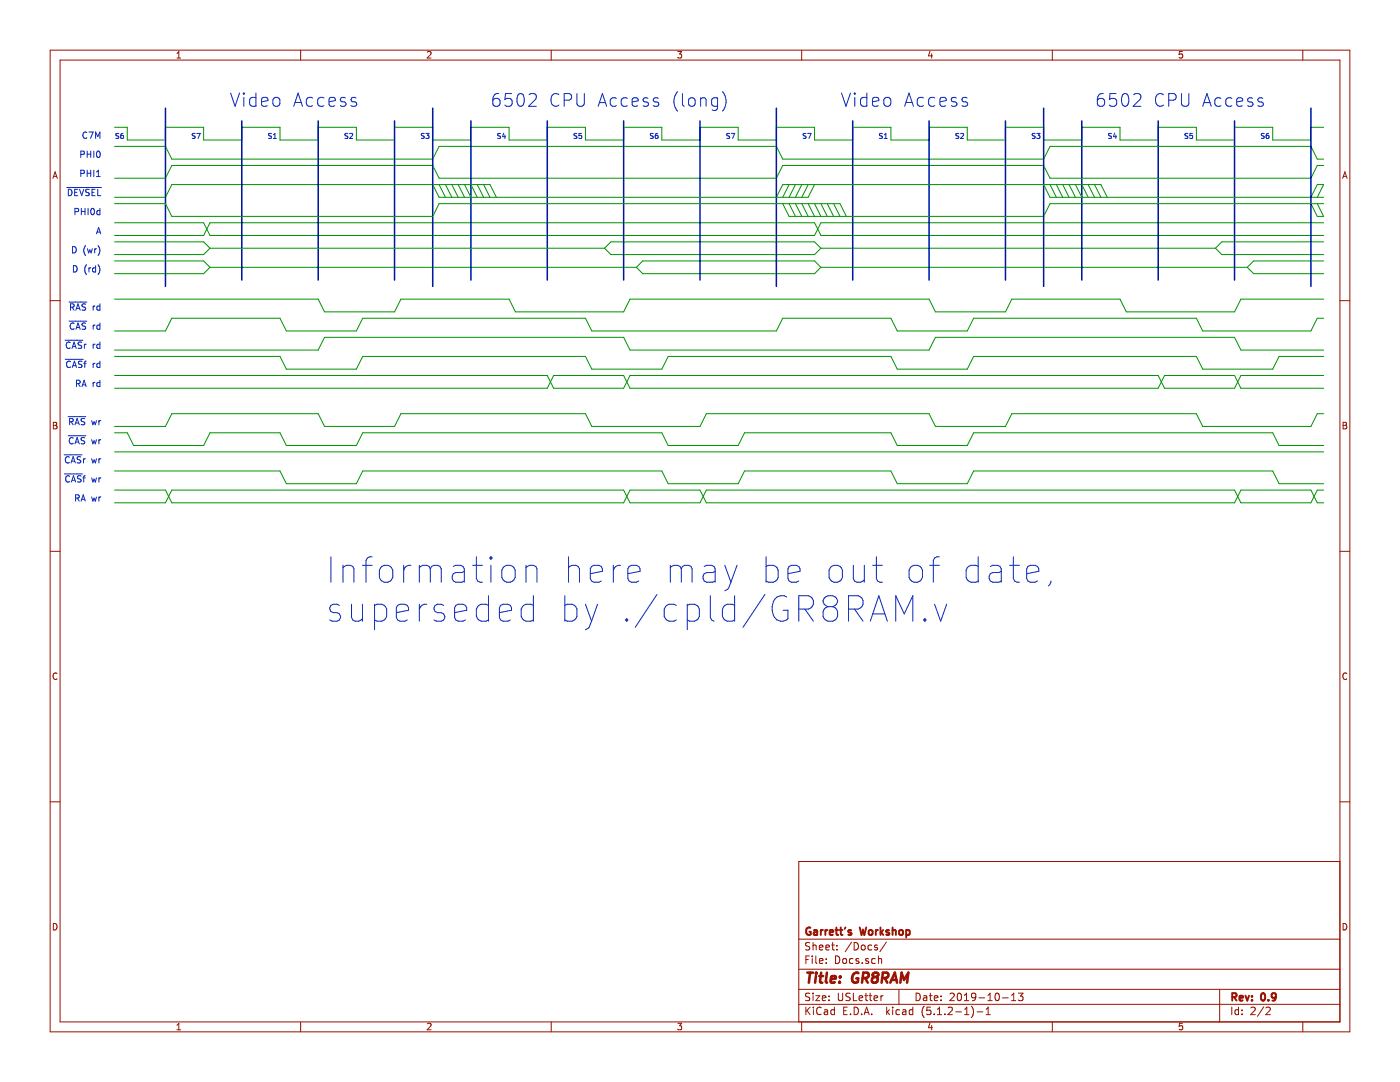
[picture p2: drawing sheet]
EESchema Schematic File Version 4
LIBS:GR8RAM-cache
EELAYER 29 0
EELAYER END
$Descr USLetter 11000 8500
encoding utf-8
Sheet 2 2
Title "GR8RAM"
Date "2019-10-13"
Rev "0.9"
Comp "Garrett's Workshop"
Comment1 ""
Comment2 ""
Comment3 ""
Comment4 ""
$EndDescr
Text Notes 1500 1100 0    40   ~ 0
S7
Text Notes 6600 850  0    104  ~ 0
Video Access
Text Notes 8600 850  0    100  ~ 0
6502 CPU Access
Text Notes 5700 1100 0    40   ~ 0
S7
Wire Wire Line
	5800 1000 5800 1100
Wire Wire Line
	5500 1000 5800 1000
Wire Wire Line
	5500 1100 5500 1000
Wire Wire Line
	5200 1100 5500 1100
Wire Wire Line
	6400 1000 6400 1100
Wire Wire Line
	6100 1000 6400 1000
Wire Wire Line
	6100 1100 6100 1000
Wire Wire Line
	5800 1100 6100 1100
Wire Wire Line
	6100 1550 6150 1450
Wire Wire Line
	6100 1400 6150 1300
Wire Wire Line
	6100 1150 6150 1250
Wire Wire Line
	10300 1100 10300 1000
Wire Wire Line
	10000 1100 10300 1100
Wire Wire Line
	9700 1000 10000 1000
Wire Wire Line
	9400 1100 9700 1100
Wire Wire Line
	9100 1000 9400 1000
Wire Wire Line
	9100 1100 9100 1000
Wire Wire Line
	8800 1100 9100 1100
Wire Wire Line
	8800 1000 8800 1100
Wire Wire Line
	8500 1000 8800 1000
Wire Wire Line
	8500 1100 8500 1000
Wire Wire Line
	8200 1100 8500 1100
Wire Wire Line
	8200 1000 8200 1100
Wire Wire Line
	7900 1000 8200 1000
Wire Wire Line
	7900 1100 7900 1000
Wire Wire Line
	7600 1100 7900 1100
Wire Wire Line
	7300 1100 7300 1000
Wire Wire Line
	7000 1100 7300 1100
Wire Wire Line
	7000 1000 7000 1100
Wire Wire Line
	6700 1000 7000 1000
Wire Wire Line
	6700 1100 6700 1000
Wire Wire Line
	6400 1100 6700 1100
Wire Wire Line
	7600 1000 7600 1100
Wire Wire Line
	10300 1550 10350 1450
Wire Wire Line
	7300 1000 7600 1000
Text Notes 6900 1100 0    40   ~ 0
S1
Text Notes 7500 1100 0    40   ~ 0
S2
Wire Wire Line
	10300 1400 10350 1300
Wire Wire Line
	8200 1300 8250 1400
Wire Wire Line
	10300 1150 10350 1250
Wire Wire Line
	8200 1250 8250 1150
Text Notes 8100 1100 0    40   ~ 0
S3
Text Notes 8700 1100 0    40   ~ 0
S4
Text Notes 9300 1100 0    40   ~ 0
S5
Text Notes 9900 1100 0    40   ~ 0
S6
Wire Wire Line
	6150 1250 8200 1250
Text Notes 5100 1100 0    40   ~ 0
S6
Text Notes 4500 1100 0    40   ~ 0
S5
Text Notes 3900 1100 0    40   ~ 0
S4
Text Notes 1800 850  0    104  ~ 0
Video Access
Text Notes 3300 1100 0    40   ~ 0
S3
Text Notes 800  1250 2    50   ~ 0
PHI0
Text Notes 3850 850  0    100  ~ 0
6502 CPU Access (long)
Text Notes 800  1400 2    50   ~ 0
PHI1
Text Notes 900  1100 0    40   ~ 0
S6
Text Notes 2700 1100 0    40   ~ 0
S2
Text Notes 2100 1100 0    40   ~ 0
S1
Wire Wire Line
	2500 1000 2800 1000
Text Notes 800  1550 2    50   ~ 0
~DEVSEL~
Wire Wire Line
	1000 1100 1300 1100
Wire Wire Line
	1000 1000 900  1000
Wire Wire Line
	1000 1100 1000 1000
Wire Wire Line
	2800 1000 2800 1100
Text Notes 800  1100 2    50   ~ 0
C7M
Wire Wire Line
	1300 1100 1300 1000
Wire Wire Line
	1300 1000 1600 1000
Wire Wire Line
	1600 1000 1600 1100
Wire Wire Line
	1600 1100 1900 1100
Wire Wire Line
	1900 1100 1900 1000
Wire Wire Line
	1900 1000 2200 1000
Wire Wire Line
	2200 1000 2200 1100
Wire Wire Line
	2200 1100 2500 1100
Wire Wire Line
	2500 1100 2500 1000
Wire Wire Line
	2800 1100 3100 1100
Wire Wire Line
	3100 1100 3100 1000
Wire Wire Line
	3100 1000 3400 1000
Wire Wire Line
	3400 1000 3400 1100
Wire Wire Line
	3400 1100 3700 1100
Wire Wire Line
	3700 1100 3700 1000
Wire Wire Line
	3700 1000 4000 1000
Wire Wire Line
	4000 1000 4000 1100
Wire Wire Line
	4000 1100 4300 1100
Wire Wire Line
	4300 1100 4300 1000
Wire Wire Line
	4300 1000 4600 1000
Wire Wire Line
	4600 1100 4900 1100
Wire Wire Line
	4900 1100 4900 1000
Wire Wire Line
	4900 1000 5200 1000
Wire Wire Line
	10300 1000 10400 1000
Wire Wire Line
	10350 1250 10400 1250
Wire Wire Line
	10350 1300 10400 1300
Wire Wire Line
	1350 1300 3400 1300
Wire Wire Line
	1300 1400 1350 1300
Wire Wire Line
	1350 1250 3400 1250
Wire Wire Line
	1300 1150 1350 1250
Wire Wire Line
	900  1150 1300 1150
Wire Wire Line
	1300 1400 900  1400
Wire Wire Line
	3400 1300 3450 1400
Wire Wire Line
	3400 1250 3450 1150
Wire Wire Line
	3450 1400 6100 1400
Wire Wire Line
	3450 1150 6100 1150
Wire Wire Line
	9700 1100 9700 1000
Wire Wire Line
	1600 1850 1650 1750
Wire Wire Line
	1600 1750 1650 1850
Text Notes 800  1850 2    50   ~ 0
A
Wire Wire Line
	6400 1750 6450 1850
Wire Wire Line
	6400 1850 6450 1750
Wire Wire Line
	1600 1750 900  1750
Wire Wire Line
	900  1850 1600 1850
Wire Wire Line
	1650 1750 6400 1750
Wire Wire Line
	6450 1750 10400 1750
Wire Wire Line
	6450 1850 10400 1850
Text Notes 800  2000 2    50   ~ 0
D (wr)
Wire Wire Line
	4800 1900 6400 1900
Wire Wire Line
	4800 2000 6400 2000
Wire Wire Line
	9600 1900 9550 1950
Wire Wire Line
	9600 2000 9550 1950
Wire Wire Line
	9600 1900 10400 1900
Wire Wire Line
	9600 2000 10400 2000
Text Notes 800  2150 2    50   ~ 0
D (rd)
Wire Wire Line
	5050 2050 5000 2100
Wire Wire Line
	5050 2150 5000 2100
Wire Wire Line
	6400 2050 6450 2100
Wire Wire Line
	6400 2150 6450 2100
Wire Wire Line
	5000 2100 1650 2100
Wire Wire Line
	5050 2050 6400 2050
Wire Wire Line
	5050 2150 6400 2150
Wire Wire Line
	1600 2050 1650 2100
Wire Wire Line
	1600 2150 1650 2100
Wire Wire Line
	1600 2050 900  2050
Wire Wire Line
	1600 2150 900  2150
Wire Wire Line
	9850 2050 10400 2050
Wire Wire Line
	9850 2150 10400 2150
Wire Wire Line
	6450 2100 9800 2100
Wire Wire Line
	9850 2150 9800 2100
Wire Wire Line
	9850 2050 9800 2100
Wire Wire Line
	6450 1950 9550 1950
Wire Wire Line
	6400 2000 6450 1950
Wire Wire Line
	6400 1900 6450 1950
Wire Wire Line
	6150 1300 8200 1300
Wire Wire Line
	1650 1850 6400 1850
Wire Wire Line
	1600 1900 900  1900
Wire Wire Line
	1600 2000 900  2000
Wire Wire Line
	1350 1450 1300 1550
Wire Wire Line
	900  1550 1300 1550
Wire Wire Line
	3400 1450 3450 1550
Wire Wire Line
	3850 1450 3900 1550
Wire Wire Line
	6350 1550 6400 1450
Wire Bus Line
	6100 1550 6100 2250
Wire Wire Line
	1350 1450 3400 1450
Wire Bus Line
	7900 950  7900 2200
Wire Bus Line
	8500 950  8500 2200
Wire Bus Line
	9100 950  9100 2200
Wire Bus Line
	9700 950  9700 2200
Wire Bus Line
	7300 950  7300 2200
Wire Bus Line
	6700 950  6700 2200
Wire Bus Line
	6100 850  6100 1550
Wire Bus Line
	5500 950  5500 2200
Wire Bus Line
	3700 950  3700 2200
Wire Bus Line
	4300 950  4300 2200
Wire Bus Line
	4900 950  4900 2200
Wire Bus Line
	3100 950  3100 2200
Wire Bus Line
	1300 850  1300 2250
Wire Bus Line
	1900 950  1900 2200
Wire Bus Line
	2500 950  2500 2200
Wire Wire Line
	3400 1450 3850 1450
Wire Bus Line
	3400 850  3400 2250
Wire Wire Line
	3400 1700 3450 1600
Wire Wire Line
	6600 1600 6650 1700
Wire Wire Line
	6150 1600 6200 1700
Wire Wire Line
	3400 1700 1350 1700
Wire Wire Line
	1350 1700 1300 1600
Wire Wire Line
	900  1600 1300 1600
Wire Wire Line
	8200 1700 8250 1600
Wire Wire Line
	10350 1700 10400 1700
Wire Wire Line
	10300 1600 10350 1700
Wire Wire Line
	5200 1000 5200 1100
Wire Wire Line
	4600 1000 4600 1100
Text Notes 6300 1100 0    40   ~ 0
S7
Text Notes 2550 4900 0    200  ~ 0
Information here may be out of date,\nsuperseded by ./cpld/GR8RAM.v
Wire Wire Line
	1600 2000 1650 1950
Wire Wire Line
	1600 1900 1650 1950
Wire Wire Line
	4750 1950 1650 1950
Wire Wire Line
	4800 2000 4750 1950
Wire Wire Line
	4800 1900 4750 1950
Wire Wire Line
	3450 1600 6600 1600
Wire Wire Line
	6200 1700 8200 1700
Wire Wire Line
	10000 1000 10000 1100
Wire Wire Line
	8850 2450 8800 2350
Wire Wire Line
	3100 2450 3150 2350
Wire Wire Line
	2550 2450 3100 2450
Wire Wire Line
	2500 2350 2550 2450
Text Notes 800  2450 2    50   ~ 0
~RAS~ rd
Wire Wire Line
	4900 2450 4950 2350
Wire Wire Line
	4050 2450 4000 2350
Wire Wire Line
	4050 2450 4900 2450
Wire Wire Line
	9700 2450 9750 2350
Wire Wire Line
	8850 2450 9700 2450
Wire Wire Line
	9750 2350 10400 2350
Wire Wire Line
	900  2350 2500 2350
Wire Wire Line
	8250 1150 10300 1150
Wire Wire Line
	9400 1000 9400 1100
Wire Wire Line
	900  3050 4300 3050
Wire Wire Line
	900  2950 4300 2950
Wire Wire Line
	900  3350 1300 3350
Wire Wire Line
	1000 3400 900  3400
Wire Wire Line
	1600 3500 1050 3500
Wire Wire Line
	1000 3400 1050 3500
Wire Wire Line
	1650 3400 2200 3400
Wire Wire Line
	4650 3350 5500 3350
Wire Wire Line
	5550 3950 9700 3950
Wire Wire Line
	5550 3850 9700 3850
Wire Wire Line
	10300 3950 9750 3950
Wire Wire Line
	9750 3850 10300 3850
Wire Wire Line
	9450 3350 10300 3350
Wire Wire Line
	9750 3050 10400 3050
Wire Wire Line
	9750 2950 10400 2950
Wire Wire Line
	9700 3050 9150 3050
Wire Wire Line
	9150 2950 9700 2950
Wire Wire Line
	9700 2950 9750 3050
Wire Wire Line
	10350 3250 10400 3250
Wire Wire Line
	10300 3350 10350 3250
Wire Wire Line
	10050 3500 10400 3500
Wire Wire Line
	10000 3400 10050 3500
Wire Wire Line
	9450 3350 9400 3250
Wire Wire Line
	5250 3500 5800 3500
Wire Wire Line
	7300 3250 7350 3350
Text Notes 800  3500 2    50   ~ 0
~CAS~ wr
Wire Wire Line
	2250 3500 2800 3500
Wire Wire Line
	2200 3400 2250 3500
Wire Wire Line
	2800 3500 2850 3400
Wire Wire Line
	1600 3500 1650 3400
Wire Wire Line
	7600 3500 7050 3500
Wire Wire Line
	7600 3500 7650 3400
Wire Wire Line
	7000 3400 7050 3500
Wire Wire Line
	5200 3400 5250 3500
Wire Wire Line
	5800 3500 5850 3400
Wire Wire Line
	4650 3350 4600 3250
Text Notes 800  3350 2    50   ~ 0
~RAS~ wr
Wire Wire Line
	1300 3350 1350 3250
Wire Wire Line
	7350 3350 7900 3350
Wire Wire Line
	7900 3350 7950 3250
Wire Wire Line
	2500 3250 2550 3350
Wire Wire Line
	2550 3350 3100 3350
Wire Wire Line
	3100 3350 3150 3250
Wire Wire Line
	5500 3350 5550 3250
Wire Wire Line
	10350 3950 10400 3950
Wire Wire Line
	10350 3850 10400 3850
Wire Wire Line
	1300 3950 900  3950
Wire Wire Line
	1300 3850 900  3850
Wire Wire Line
	1300 3850 1350 3950
Wire Wire Line
	1300 3950 1350 3850
Wire Wire Line
	10300 3850 10350 3950
Wire Wire Line
	10300 3950 10350 3850
Wire Wire Line
	4900 3950 4950 3850
Wire Wire Line
	4900 3850 4950 3950
Wire Wire Line
	9700 3850 9750 3950
Wire Wire Line
	9700 3950 9750 3850
Wire Wire Line
	5500 3950 5550 3850
Wire Wire Line
	5500 3850 5550 3950
Text Notes 800  3950 2    50   ~ 0
RA wr
Wire Wire Line
	9700 3050 9750 2950
Wire Wire Line
	4300 3050 4350 2950
Wire Wire Line
	4300 2950 4350 3050
Wire Wire Line
	9100 2950 9150 3050
Wire Wire Line
	9100 3050 9150 2950
Wire Wire Line
	4900 3050 4950 2950
Wire Wire Line
	4900 2950 4950 3050
Text Notes 800  3050 2    50   ~ 0
RA rd
Wire Wire Line
	6100 2600 6150 2500
Wire Wire Line
	2250 2600 2800 2600
Wire Wire Line
	2200 2500 2250 2600
Wire Wire Line
	2800 2600 2850 2500
Wire Wire Line
	1300 2600 1350 2500
Wire Wire Line
	7600 2600 7050 2600
Wire Wire Line
	7600 2600 7650 2500
Wire Wire Line
	7000 2500 7050 2600
Wire Wire Line
	9400 2500 9450 2600
Wire Wire Line
	4600 2500 4650 2600
Wire Wire Line
	900  2600 1300 2600
Wire Wire Line
	1350 2500 2200 2500
Wire Wire Line
	4650 2600 6100 2600
Text Notes 800  2600 2    50   ~ 0
~CAS~ rd
Text Notes 800  2750 2    50   ~ 0
~CAS~r rd
Text Notes 800  2900 2    50   ~ 0
~CAS~f rd
Text Notes 800  3650 2    50   ~ 0
~CAS~r wr
Text Notes 800  3800 2    50   ~ 0
~CAS~f wr
Wire Wire Line
	8250 1400 10300 1400
Wire Wire Line
	8650 1450 8700 1550
Wire Bus Line
	8200 850  8200 2250
Wire Wire Line
	6150 1450 8650 1450
Wire Wire Line
	3450 1550 6350 1550
Wire Bus Line
	10300 1600 10300 2250
Wire Wire Line
	8200 1450 8250 1550
Wire Wire Line
	8250 1550 10300 1550
Wire Wire Line
	10300 1550 10400 1550
Wire Bus Line
	10300 850  10300 1600
Wire Wire Line
	6150 2500 7000 2500
Wire Wire Line
	5850 3400 7000 3400
Wire Wire Line
	5550 3250 7300 3250
Wire Wire Line
	4950 2350 7300 2350
Wire Wire Line
	7300 2350 7350 2450
Wire Wire Line
	7350 2450 7900 2450
Wire Wire Line
	7900 2450 7950 2350
Wire Wire Line
	7650 2500 9400 2500
Wire Wire Line
	7950 2350 8800 2350
Wire Wire Line
	7650 3400 10000 3400
Wire Wire Line
	7950 3250 9400 3250
Wire Wire Line
	3150 2350 4000 2350
Wire Wire Line
	2850 2500 4600 2500
Wire Wire Line
	7300 2750 7350 2650
Wire Wire Line
	2500 2750 2550 2650
Wire Wire Line
	9700 2650 9750 2750
Wire Wire Line
	4900 2650 4950 2750
Wire Wire Line
	900  2750 2500 2750
Wire Wire Line
	5200 2900 5250 2800
Wire Wire Line
	2250 2900 2800 2900
Wire Wire Line
	2200 2800 2250 2900
Wire Wire Line
	2800 2900 2850 2800
Wire Wire Line
	7600 2900 7050 2900
Wire Wire Line
	7600 2900 7650 2800
Wire Wire Line
	7000 2800 7050 2900
Wire Wire Line
	9400 2800 9450 2900
Wire Wire Line
	4600 2800 4650 2900
Wire Wire Line
	10000 2900 10050 2800
Wire Wire Line
	4650 2900 5200 2900
Wire Wire Line
	9450 2900 10000 2900
Wire Wire Line
	7650 2800 9400 2800
Wire Wire Line
	2850 2800 4600 2800
Wire Wire Line
	900  2800 2200 2800
Wire Wire Line
	4950 2750 7300 2750
Wire Wire Line
	2550 2650 4900 2650
Wire Wire Line
	5250 2800 7000 2800
Wire Wire Line
	10050 2800 10400 2800
Wire Wire Line
	9750 2750 10400 2750
Wire Wire Line
	7350 2650 9700 2650
Wire Wire Line
	2250 3800 2800 3800
Wire Wire Line
	2200 3700 2250 3800
Wire Wire Line
	2800 3800 2850 3700
Wire Wire Line
	7600 3800 7050 3800
Wire Wire Line
	7600 3800 7650 3700
Wire Wire Line
	7000 3700 7050 3800
Wire Wire Line
	900  3700 2200 3700
Wire Wire Line
	5800 3800 5850 3700
Wire Wire Line
	5200 3700 5250 3800
Wire Wire Line
	5250 3800 5800 3800
Wire Wire Line
	5850 3700 7000 3700
Wire Wire Line
	2850 3700 5200 3700
Wire Wire Line
	10000 3700 10050 3800
Wire Wire Line
	10050 3800 10400 3800
Wire Wire Line
	7650 3700 10000 3700
Wire Wire Line
	900  3550 10400 3550
Wire Wire Line
	2500 3250 1350 3250
Wire Wire Line
	3150 3250 4600 3250
Wire Wire Line
	2850 3400 5200 3400
Wire Wire Line
	9450 2600 10300 2600
Wire Wire Line
	10350 2500 10400 2500
Wire Wire Line
	10300 2600 10350 2500
Wire Wire Line
	4950 3850 5500 3850
Wire Wire Line
	5500 3950 4950 3950
Wire Wire Line
	1350 3850 4900 3850
Wire Wire Line
	1350 3950 4900 3950
Wire Wire Line
	4900 2950 4350 2950
Wire Wire Line
	4350 3050 4900 3050
Wire Wire Line
	4950 3050 9100 3050
Wire Wire Line
	4950 2950 9100 2950
Wire Wire Line
	8600 1450 8650 1550
Wire Wire Line
	8550 1450 8600 1550
Wire Wire Line
	8500 1450 8550 1550
Wire Wire Line
	8450 1450 8500 1550
Wire Wire Line
	8400 1450 8450 1550
Wire Wire Line
	8300 1450 8350 1550
Wire Wire Line
	8350 1450 8400 1550
Wire Wire Line
	8250 1450 8300 1550
Wire Wire Line
	3800 1450 3850 1550
Wire Wire Line
	3750 1450 3800 1550
Wire Wire Line
	3700 1450 3750 1550
Wire Wire Line
	3650 1450 3700 1550
Wire Wire Line
	3600 1450 3650 1550
Wire Wire Line
	3550 1450 3600 1550
Wire Wire Line
	3500 1450 3550 1550
Wire Wire Line
	3450 1450 3500 1550
Wire Wire Line
	6300 1550 6350 1450
Wire Wire Line
	6250 1550 6300 1450
Wire Wire Line
	6150 1550 6200 1450
Wire Wire Line
	6200 1550 6250 1450
Wire Wire Line
	10350 1450 10400 1450
Wire Wire Line
	10350 1550 10400 1450
Wire Wire Line
	10350 1600 10400 1700
Wire Wire Line
	8250 1600 10400 1600
Wire Wire Line
	6550 1600 6600 1700
Wire Wire Line
	6500 1600 6550 1700
Wire Wire Line
	6450 1600 6500 1700
Wire Wire Line
	6400 1600 6450 1700
Wire Wire Line
	6350 1600 6400 1700
Wire Wire Line
	6250 1600 6300 1700
Wire Wire Line
	6200 1600 6250 1700
Wire Wire Line
	6300 1600 6350 1700
Text Notes 800  1700 2    50   ~ 0
PHI0d
$EndSCHEMATC
